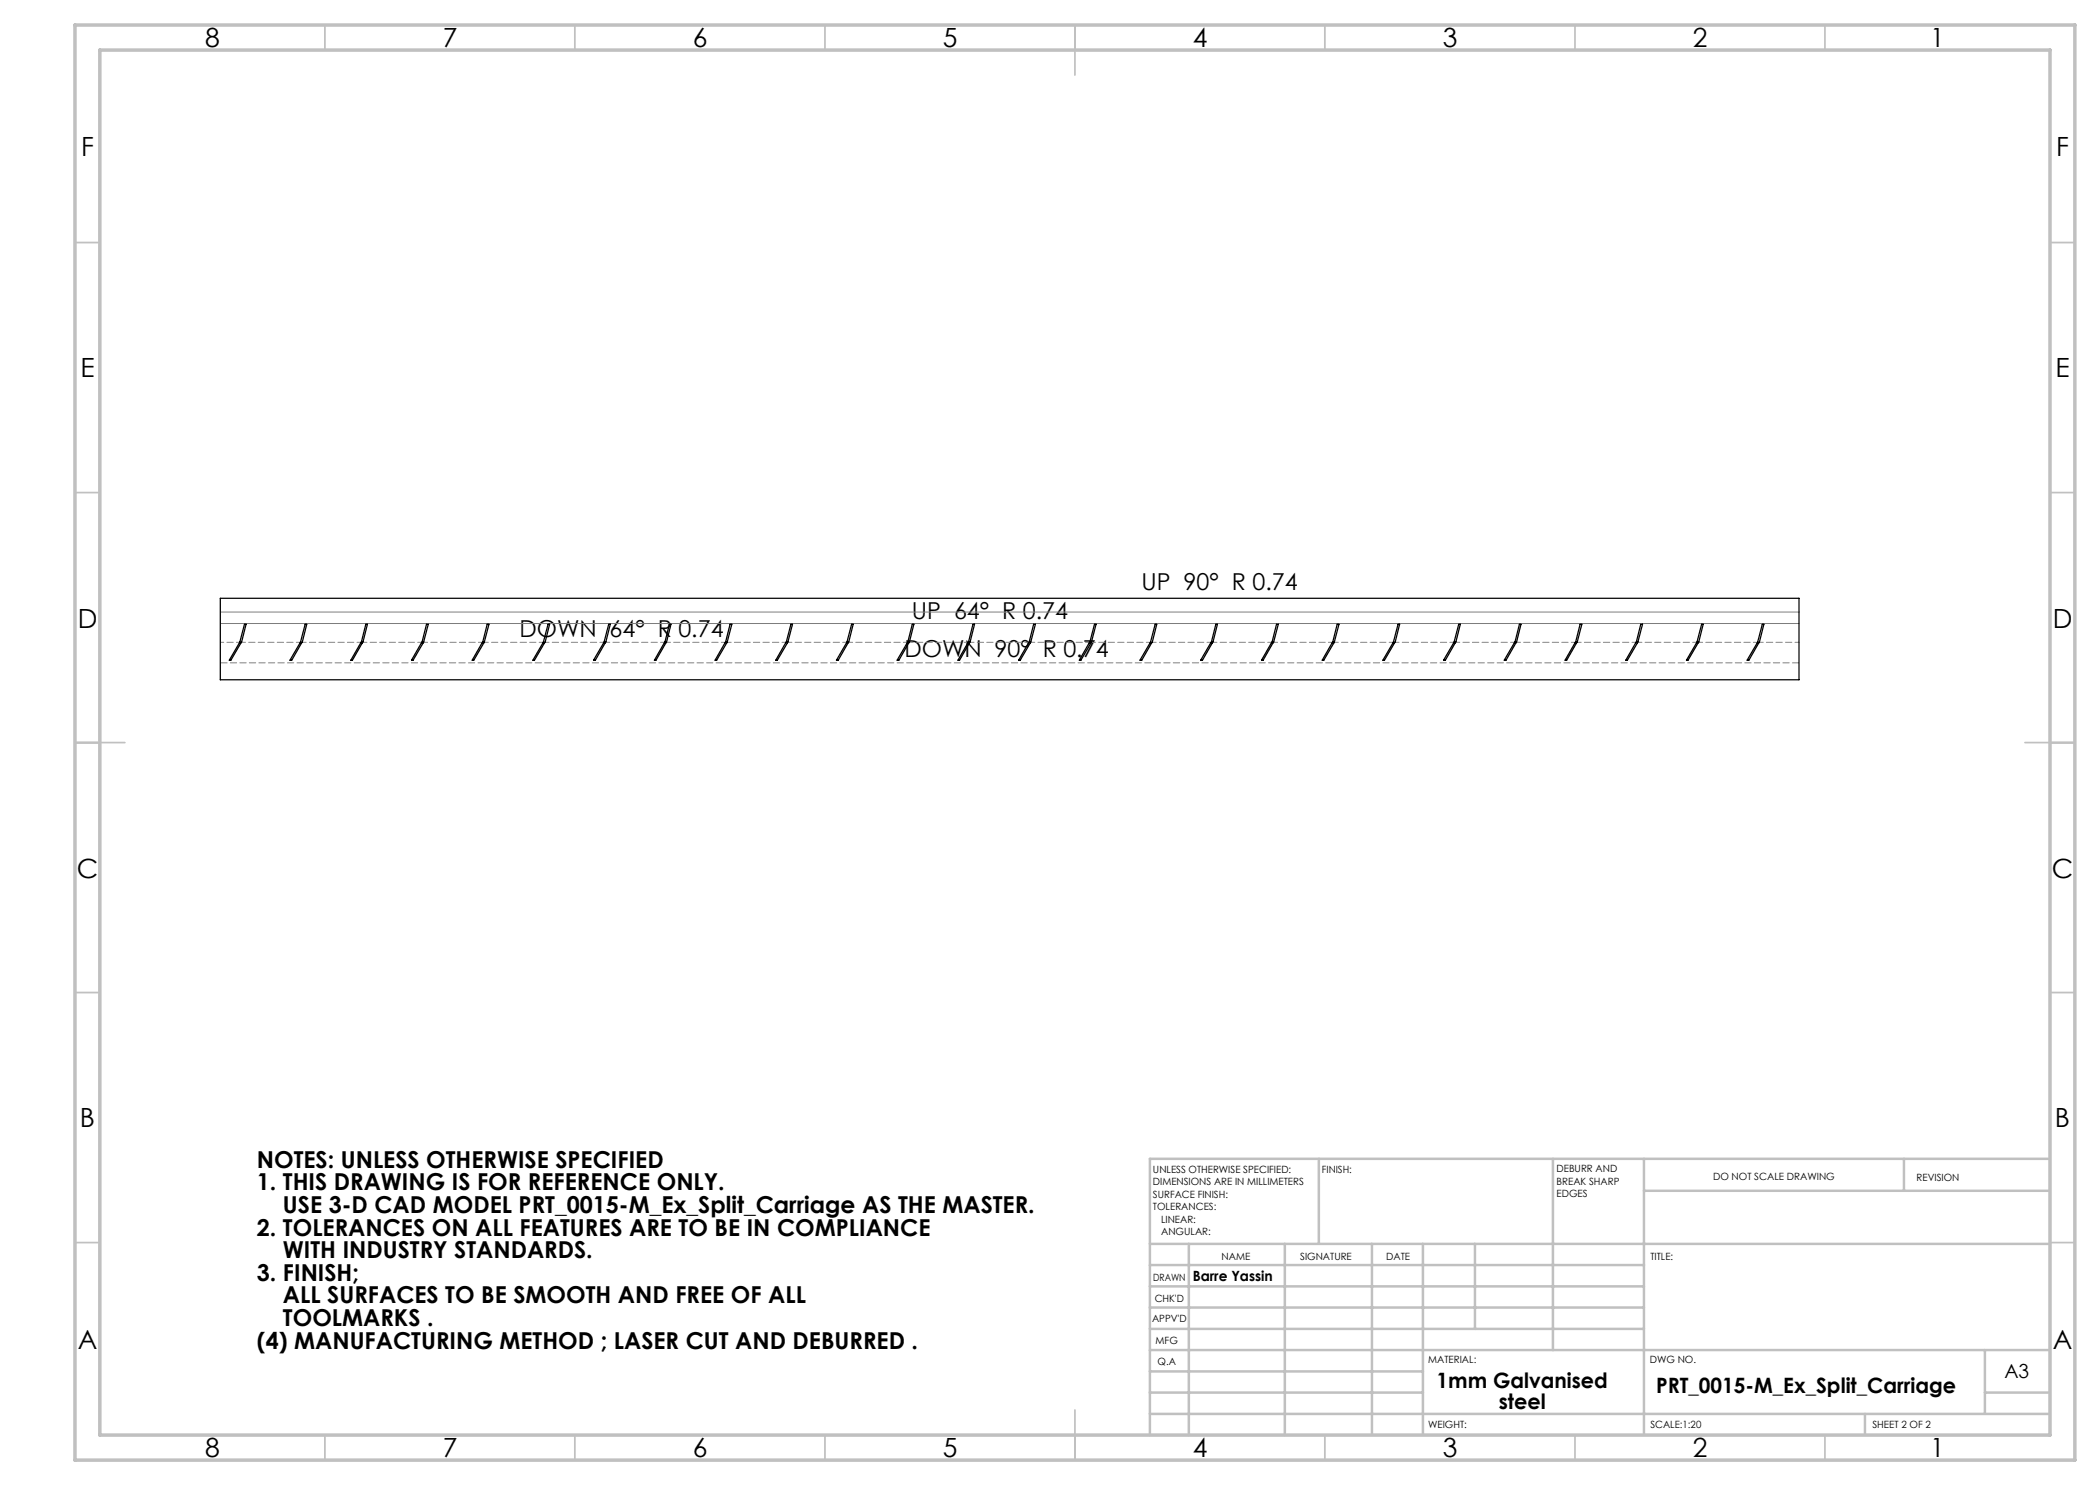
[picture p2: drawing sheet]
<svg xmlns="http://www.w3.org/2000/svg" width="420mm" height="297mm" viewBox="0 0 420 297" stroke-linecap="round" stroke-linejoin="round" font-family="sans-serif">
<path d="M44.1 122.4h315.7M44.1 124.7h315.7" fill="none" stroke="#808080" stroke-width=".2"/>
<g fill="none" stroke="#808080" stroke-width=".2" stroke-dasharray="1.3 .6" stroke-dashoffset=".4">
<path d="M48.3 128.5h11.8M60.4 128.5h11.8M72.6 128.5h11.8M84.7 128.5h11.8M96.8 128.5h11.9M109 128.5h11.8M121.1 128.5h11.8M133.3 128.5h11.8M145.4 128.5h11.8M157.6 128.5h11.8M169.7 128.5h11.8M181.8 128.5h11.9"/>
<path d="M194 128.5h11.8M206.1 128.5h11.8M218.3 128.5h11.8M230.4 128.5h11.8M242.6 128.5h11.8M254.7 128.5h11.8M266.8 128.5h11.9M279 128.5h11.8M291.1 128.5h11.8M303.3 128.5h11.8M315.4 128.5h11.8M327.6 128.5h11.8"/>
<path d="M339.7 128.5h11.8"/>
</g>
<path d="M44.1 128.5h3.8" fill="none" stroke="#808080" stroke-width=".2" stroke-dasharray="1.3 .6" stroke-dashoffset=".6"/>
<path d="M351.8 128.5h8" fill="none" stroke="#808080" stroke-width=".2" stroke-dasharray="1.3 .6" stroke-dashoffset=".5"/>
<path d="M44.1 132.6h315.7" fill="none" stroke="#808080" stroke-width=".2" stroke-dasharray="1.3 .6" stroke-dashoffset="-.1"/>
<g fill="none" stroke="#c0c0c0" stroke-width=".35">
<path d="M65 5v5M115 5v5M165 5v5M215 5v10M265 5v5M315 5v5M365 5v5M15 48.5h5M410 48.5h5M15 98.5h5M410 98.5h5M15 148.5h10"/>
<path d="M405 148.5h10M15 198.5h5M410 198.5h5M15 248.5h5M410 248.5h5M65 287v5M115 287v5M165 287v5M215 282v10M265 287v5M315 287v5M365 287v5"/>
</g>
<g fill="none" stroke="#c0c0c0" stroke-width=".5">
<path d="M263.8 231.8v17M310.6 231.8v38.2M328.8 231.8v55.2M328.8 238.2h81.2M380.8 231.8v6.4M410 231.8h-180v55.2M230 248.8h180M230 257.3h98.8M230 253h98.8M237.8 248.8v38.2M257 248.8v38.2M274.4 248.8v38.2"/>
<path d="M284.6 248.8v38.2M295 248.8v17M230 265.8h98.8M230 261.5h98.8M230 278.5h54.6M230 274.3h54.6M230 270h180M397 278.5h13M397 270v12.8M230 282.8h180M373 282.8v4.2"/>
</g>
<path d="M15 5h400v287h-400zM20 10h390v277h-390z" fill="none" stroke="#c0c0c0" stroke-width=".7"/>
<g fill="none" stroke="#000" stroke-width=".25">
<path d="M44.1 119.7h315.7v16.3h-315.7zM48.9 124.8h.3l-.9 3.6-2.1 3.6h-.3l2.1-3.6zM61 124.8h.3l-.8 3.6-2.2 3.6h-.3l2.1-3.6zM73.2 124.8h.3l-.9 3.6-2.1 3.6h-.3l2.1-3.6zM85.3 124.8h.4l-1 3.6-2.1 3.6h-.3l2.1-3.6zM97.4 124.8h.4l-.9 3.6-2.1 3.6h-.4l2.2-3.6zM109.6 124.8h.3l-.9 3.6-2.1 3.6h-.3l2.1-3.6zM121.7 124.8h.4l-.9 3.6-2.1 3.6h-.4l2.1-3.6zM133.9 124.8h.3l-.9 3.6-2.1 3.6h-.3l2.1-3.6zM146 124.8h.4l-.9 3.6-2.2 3.6h-.3l2.1-3.6zM158.2 124.8h.3l-.9 3.6-2.1 3.6h-.3l2.1-3.6zM170.3 124.8h.3l-.8 3.6-2.2 3.6h-.3l2.1-3.6z"/>
<path d="M182.5 124.8h.3l-.9 3.6-2.1 3.6h-.4l2.2-3.6zM194.6 124.8h.3l-.9 3.6-2.1 3.6h-.3l2.1-3.6zM206.7 124.8h.4l-.9 3.6-2.2 3.6h-.3l2.1-3.6zM218.9 124.8h.3l-.9 3.6-2.1 3.6h-.3l2.1-3.6zM231 124.8h.4l-.9 3.6-2.1 3.6h-.4l2.1-3.6zM243.2 124.8h.3l-.9 3.6-2.1 3.6h-.4l2.2-3.6zM255.3 124.8h.4l-1 3.6-2.1 3.6h-.3l2.1-3.6zM267.4 124.8h.4l-.9 3.6-2.1 3.6h-.4l2.2-3.6zM279.6 124.8h.3l-.9 3.6-2.1 3.6h-.3l2.1-3.6zM291.7 124.8h.4l-.9 3.6-2.1 3.6h-.4l2.1-3.6zM303.9 124.8h.3l-.9 3.6-2.1 3.6h-.4l2.2-3.6zM316 124.8h.4l-.9 3.6-2.2 3.6h-.3l2.1-3.6z"/>
<path d="M328.2 124.8h.3l-.9 3.6-2.1 3.6h-.3l2.1-3.6zM340.3 124.8h.3l-.8 3.6-2.2 3.6h-.3l2.1-3.6zM352.5 124.8h.3l-.9 3.6-2.1 3.6h-.4l2.1-3.6z"/>
</g>
<g font-size="5.3">
<text x="41" y="9.5">8</text>
<text x="88.5" y="9.5">7</text>
<text x="138.5" y="9.5">6</text>
<text x="188.5" y="9.5">5</text>
<text x="238.5" y="9.5">4</text>
<text x="288.5" y="9.5">3</text>
<text x="338.5" y="9.5">2</text>
<text x="386" y="9.5">1</text>
<text x="16.2" y="31.2">F</text>
<text x="411.2" y="31.2">F</text>
<text x="16.1" y="75.5">E</text>
<text x="411.1" y="75.5">E</text>
<text x="15.5" y="125.5">D</text>
<text x="410.5" y="125.5">D</text>
<text x="15.4" y="175.5">C</text>
<text x="410.4" y="175.5">C</text>
<text x="16" y="225.5">B</text>
<text x="411" y="225.5">B</text>
<text x="15.5" y="269.7">A</text>
<text x="410.5" y="269.7">A</text>
<text x="41" y="291.5">8</text>
<text x="88.5" y="291.5">7</text>
<text x="138.5" y="291.5">6</text>
<text x="188.5" y="291.5">5</text>
<text x="238.5" y="291.5">4</text>
<text x="288.5" y="291.5">3</text>
<text x="338.5" y="291.5">2</text>
<text x="386" y="291.5">1</text>
</g>
<g font-size="4.7">
<text x="228.3" y="118.1">UP 90° R 0.74</text>
<text x="182.4" y="123.9">UP 64° R 0.74</text>
<text x="103.9" y="127.5">DOWN 64° R 0.74</text>
<text x="180.9" y="131.5">DOWN 90° R 0.74</text>
<text x="51.4" y="233.5">NOTES: UNLESS OTHERWISE SPECIFIED</text>
<text x="51.4" y="238.1">1. THIS DRAWING IS FOR REFERENCE ONLY.</text>
<text x="56.6" y="242.6">USE 3-D CAD MODEL PRT_0015-M_Ex_Split_Carriage AS THE MASTER.</text>
<text x="51.4" y="247.1">2. TOLERANCES ON ALL FEATURES ARE TO BE IN COMPLIANCE</text>
<text x="56.6" y="251.6">WITH INDUSTRY STANDARDS.</text>
<text x="51.4" y="256.2">3. FINISH;</text>
<text x="56.6" y="260.7">ALL SURFACES TO BE SMOOTH AND FREE OF ALL</text>
<text x="51.4" y="269.7">(4) MANUFACTURING METHOD ; LASER CUT AND DEBURRED .</text>
<text x="56.6" y="265.2">TOOLMARKS .</text>
</g>
<g font-size="4.2">
<text x="287.3" y="277.6">1mm Galvanised</text>
<text x="299.7" y="281.9">steel</text>
<text x="331.2" y="278.6">PRT_0015-M_Ex_Split_Carriage</text>
</g>
<text font-size="3.9" x="400.9" y="275.5">A3</text>
<text font-size="2.8" x="238.5" y="256.1">Barre Yassin</text>
<g font-size="2">
<text x="230.6" y="234.6">UNLESS OTHERWISE SPECIFIED:</text>
<text x="230.6" y="237.1">DIMENSIONS ARE IN MILLIMETERS</text>
<text x="230.6" y="239.6">SURFACE FINISH:</text>
<text x="264.4" y="234.6">FINISH:</text>
<text x="311.3" y="234.5">DEBURR AND</text>
<text x="311.3" y="237">BREAK SHARP</text>
<text x="311.3" y="239.5">EDGES</text>
<text x="342.6" y="236">DO NOT SCALE DRAWING</text>
<text x="383.3" y="236.2">REVISION</text>
<text x="230.6" y="242.1">TOLERANCES:</text>
<text x="232.2" y="244.6">LINEAR:</text>
<text x="232.2" y="247.1">ANGULAR:</text>
<text x="244.3" y="252">NAME</text>
<text x="260" y="251.9">SIGNATURE</text>
<text x="277.2" y="251.9">DATE</text>
<text x="330.1" y="251.9">TITLE:</text>
<text x="230.6" y="256.1">DRAWN</text>
<text x="230.9" y="260.3">CHK'D</text>
<text x="230.4" y="264.4">APPV'D</text>
<text x="231.1" y="268.8">MFG</text>
<text x="231.5" y="273">Q.A</text>
<text x="285.6" y="272.5">MATERIAL:</text>
<text x="330" y="272.5">DWG NO.</text>
<text x="285.6" y="285.5">WEIGHT:</text>
<text x="330.1" y="285.6">SCALE:1:20</text>
<text x="374.5" y="285.6">SHEET 2 OF 2</text>
</g>
</svg>
